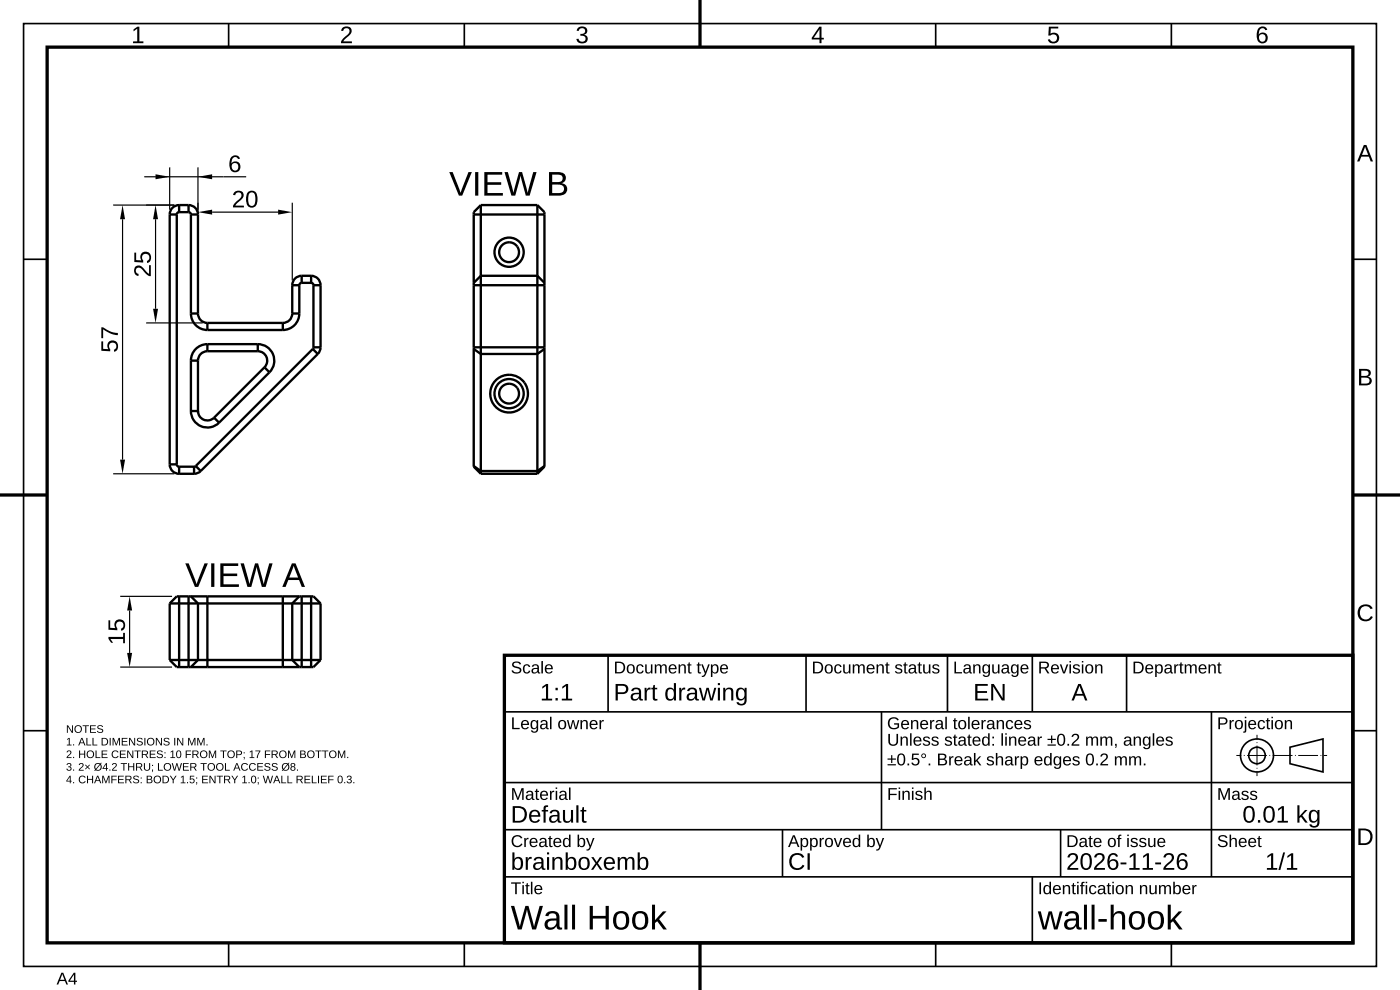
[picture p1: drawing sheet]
<svg xmlns="http://www.w3.org/2000/svg" width="297mm" height="210mm" viewBox="0 0 297 210" stroke-linecap="round" stroke-linejoin="round" font-family="sans-serif">
<!-- layer: DRAWING_BORDER -->
<path d="M148.5 0v10M10 10h277v190h-277zM0 105h10M287 105h10M148.5 200v10" fill="none" stroke="#000" stroke-width=".7" stroke-linecap="butt"/>
<g fill="none" stroke="#000" stroke-width=".35">
<path d="M5 5h287v200h-287zM48.5 5v5M98.5 5v5M148.5 5v5M198.5 5v5M248.5 5v5M5 55h5M287 55h5M5 105h5M287 105h5M5 155h5M287 155h5"/>
<path d="M48.5 200v5M98.5 200v5M148.5 200v5M198.5 200v5M248.5 200v5"/>
</g>
<!-- layer: VIEW -->
<g fill="none" stroke="#000" stroke-width=".5">
<path d="M36 45.5v53M36 45.5h1.5M37.5 45.5v53M38 45h2M38 45l-.4 .1-.1 .4M38 43.5h2M38 43.5a2 2 0 0 0-2 2M38 43.5v1.5M40 45l.4 .1 .1 .4M40 43.5a2 2 0 0 1 2 2M40 43.5v1.5M40.5 45.5v21"/>
<path d="M40.5 45.5h1.5M42 45.5v21M64 60h2M64 60l-.4 .1-.1 .4M64 58.5h2M64 58.5a2 2 0 0 0-2 2M64 58.5v1.5M66 60l.4 .1 .1 .4M66 58.5a2 2 0 0 1 2 2M66 58.5v1.5M100.5 45.5v14.5M100.5 60v.5"/>
<path d="M100.5 45.5h15M102 43.5l-1.5 1.5v.5M102 43.5v15M102 58.5v16.6M102 58.5l-1.5 1.5M102 58.5h12M102 43.5h12M114 58.5v16.6M114 43.5v15M114 58.5l1.5 1.5M114 43.5l1.5 1.5v.5M115.5 45.5v14.5"/>
<path d="M115.5 60v.5M40.5 76.5v10.7M40.5 66.5a3.5 3.5 0 0 0 3.5 3.5M40.5 76.5h1.5M40.5 66.5h1.5M42 76.5v10.7M42 66.5a2 2 0 0 0 2 2M44 74.5h10.7M44 73h10.7M44 73a3.5 3.5 0 0 0-3.5 3.5M44 74.5a2 2 0 0 0-2 2M44 70h16"/>
<path d="M44 68.5h16M44 68.5v1.5M44 73v1.5M54.7 73a3.5 3.5 0 0 1 3.2 2.2 3.5 3.5 0 0 1-.7 3.8M54.7 74.5a2 2 0 0 1 1.8 1.2 2 2 0 0 1-.4 2.2M54.7 73v1.5M56.1 77.9l-10.7 10.7M56.1 77.9l1.1 1.1M57.2 79l-10.7 10.7M60 68.5v1.5M62 60.5v6M62 66.5a2 2 0 0 1-2 2"/>
<path d="M62 60.5h1.5M62 66.5h1.5M63.5 60.5v6M63.5 66.5a3.5 3.5 0 0 1-3.5 3.5M66.4 74l-24.9 24.9M66.4 74l1 1.1M66.5 73.7l-.1 .3M66.5 60.5v13.2M66.5 73.7h1.5M66.5 60.5h1.5M67.4 75.1l-24.8 24.8M68 73.7l-.2 .7-.4 .7"/>
<path d="M68 60.5v13.2M100.5 74v24.9M100.5 60.5v13.2M100.5 73.7v.3M100.5 74l1.5 1.1M100.5 73.7h15M100.5 60.5h15M102 75.1v24.8M102 75.1h12M114 75.1v24.8M115.5 60.5v13.2M115.5 74v24.9"/>
<path d="M115.5 73.7v.3M115.5 74l-1.5 1.1M36 98.5a2 2 0 0 0 2 2M36 98.5h1.5M37.5 98.5l.1 .4 .4 .1M38 99h3.2M38 99v1.5M40.5 87.2a3.5 3.5 0 0 0 2.2 3.2 3.5 3.5 0 0 0 3.8-.7M40.5 87.2h1.5M41.2 99v1.5M41.5 98.9l-.3 .1M41.5 98.9l1.1 1"/>
<path d="M42 87.2v.1M42 87.2a2 2 0 0 0 1.2 1.8 2 2 0 0 0 2.2-.4M42 87.3h.1M42 87.3v.1M42 87.4h.1M42 87.4v.1M42 87.5h.1M42.6 99.9l-.7 .4-.7 .2M45.4 88.6l1.1 1.1M100.5 98.9l1.5 1.6M100.5 98.9l1.5 1M102 99.9v.6"/>
<path d="M102 99.9h12M114 99.9v.6M115.5 98.9l-1.5 1.6M115.5 98.9l-1.5 1M38 100.5h3.2M102 100.5h12M36 140h6M36 128h26M36 140l1.5 1.5h.5M36 128v12M38 126.5h-.5l-1.5 1.5M38 126.5h2"/>
<path d="M38 126.5v15M40 126.5v15M40 126.5h4M40.5 126.5l1.5 1.5v12M42 140h26M42 140l-1.5 1.5M44 126.5h16M44 126.5v15M60 126.5v15M60 126.5h4M62 128h6M62 128v12l1.5 1.5"/>
<path d="M63.5 126.5l-1.5 1.5M64 126.5h2M64 126.5v15M66 126.5v15M66 126.5h.5l1.5 1.5M68 140l-1.5 1.5h-.5M68 128v12M38 141.5h2M40 141.5h.5M40.5 141.5h3.5M44 141.5h16M60 141.5h4"/>
<path d="M64 141.5h2"/>
<circle cx="108" cy="53.5" r="3.1"/>
<circle cx="108" cy="53.5" r="2.1"/>
<circle cx="108" cy="83.5" r="3.1"/>
<circle cx="108" cy="83.5" r="4"/>
<circle cx="108" cy="83.5" r="2.1"/>
</g>
<!-- layer: DIMENSION -->
<g fill="none" stroke="#000" stroke-width=".25">
<path d="M30.6 37.5h21.6M36 35.5v9M42 35.5v9.5M24 43.5h13M26 46.5v51M33 46.5v19M45 45h14M62 43v16.5M31 68.5h12M24 100.5h13M25.5 126.5h11M27.5 129.5v9"/>
<path d="M25.5 141.5h11"/>
</g>
<path d="M33 37l3 .5-3 .5zM42 37.5l3-.5v1zM26 43.5l.5 3h-1zM33 43.5l.5 3h-1zM42 45l3-.5v1zM59 44.5l3 .5-3 .5zM32.5 65.5h1l-.5 3zM25.5 97.5h1l-.5 3zM27.5 126.5l.5 3h-1zM27 138.5h1l-.5 3z" fill="#000"/>
<!-- layer: TITLE_BLOCK -->
<path d="M107 139h180v61h-180z" fill="none" stroke="#000" stroke-width=".7" stroke-linecap="butt"/>
<g fill="none" stroke="#000" stroke-width=".35">
<path d="M129 139v12M171 139v12M201 139v12M219 139v12M239 139v12M107 151h180M187 151v25M257 151v35M273.7 158.5l7-1.8v7l-7-1.7zM107 166h180M107 176h180M166 176v10"/>
<path d="M225 176v10M107 186h180M219 186v14"/>
<circle cx="266.7" cy="160.2" r="1.75"/>
<circle cx="266.7" cy="160.2" r="3.5"/>
</g>
<path d="M262.3 160.2h19.2M266.7 164.6v-8.7" fill="none" stroke="#000" stroke-width=".21" stroke-dasharray="4.2 .5 .2 .5" stroke-dashoffset="3.2" stroke-linecap="butt"/>
<g font-size="7.3">
<text x="95.3" y="41.5">VIEW B</text>
<text x="39.3" y="124.5">VIEW A</text>
<text x="108.3" y="197.2">Wall Hook</text>
<text x="220.2" y="197.2">wall-hook</text>
</g>
<g font-size="5.1">
<text x="27.8" y="9.2">1</text>
<text x="72.1" y="9.2">2</text>
<text x="122.1" y="9.2">3</text>
<text x="172.1" y="9.2">4</text>
<text x="222.1" y="9.2">5</text>
<text x="266.3" y="9.2">6</text>
<text x="287.9" y="34.2">A</text>
<text x="48.4" y="36.5">6</text>
<text x="49.2" y="44">20</text>
<text x="32" y="58.8" transform="rotate(-90 32 58.8)">25</text>
<text x="25" y="74.8" transform="rotate(-90 25 74.8)">57</text>
<text x="287.9" y="81.7">B</text>
<text x="287.8" y="131.7">C</text>
<text x="26.5" y="136.8" transform="rotate(-90 26.5 136.8)">15</text>
<text x="114.6" y="148.6">1:1</text>
<text x="130.2" y="148.6">Part drawing</text>
<text x="206.5" y="148.6">EN</text>
<text x="227.3" y="148.6">A</text>
<text x="108.3" y="174.5">Default</text>
<text x="263.6" y="174.5">0.01 kg</text>
<text x="287.8" y="179.2">D</text>
<text x="108.3" y="184.5">brainboxemb</text>
<text x="167.2" y="184.5">CI</text>
<text x="226.2" y="184.5">2026-11-26</text>
<text x="268.4" y="184.5">1/1</text>
</g>
<g font-size="3.6">
<text x="108.3" y="142.8">Scale</text>
<text x="130.2" y="142.8">Document type</text>
<text x="172.2" y="142.8">Document status</text>
<text x="202.2" y="142.8">Language</text>
<text x="220.2" y="142.8">Revision</text>
<text x="240.2" y="142.8">Department</text>
<text x="108.3" y="154.7">Legal owner</text>
<text x="188.2" y="154.7">General tolerances</text>
<text x="258.2" y="154.7">Projection</text>
<text x="188.2" y="158.2">Unless stated: linear ±0.2 mm, angles</text>
<text x="188.2" y="162.4">±0.5°. Break sharp edges 0.2 mm.</text>
<text x="108.3" y="169.7">Material</text>
<text x="188.2" y="169.7">Finish</text>
<text x="258.2" y="169.7">Mass</text>
<text x="108.3" y="179.7">Created by</text>
<text x="167.2" y="179.7">Approved by</text>
<text x="226.2" y="179.7">Date of issue</text>
<text x="258.2" y="179.7">Sheet</text>
<text x="108.3" y="189.7">Title</text>
<text x="220.2" y="189.7">Identification number</text>
<text x="12" y="208.8">A4</text>
</g>
<g font-size="2.3">
<text x="14" y="155.5">NOTES</text>
<text x="14" y="158.1">1. ALL DIMENSIONS IN MM.</text>
<text x="14" y="160.8">2. HOLE CENTRES: 10 FROM TOP; 17 FROM BOTTOM.</text>
<text x="14" y="163.5">3. 2× Ø4.2 THRU; LOWER TOOL ACCESS Ø8.</text>
<text x="14" y="166.1">4. CHAMFERS: BODY 1.5; ENTRY 1.0; WALL RELIEF 0.3.</text>
</g>
</svg>
